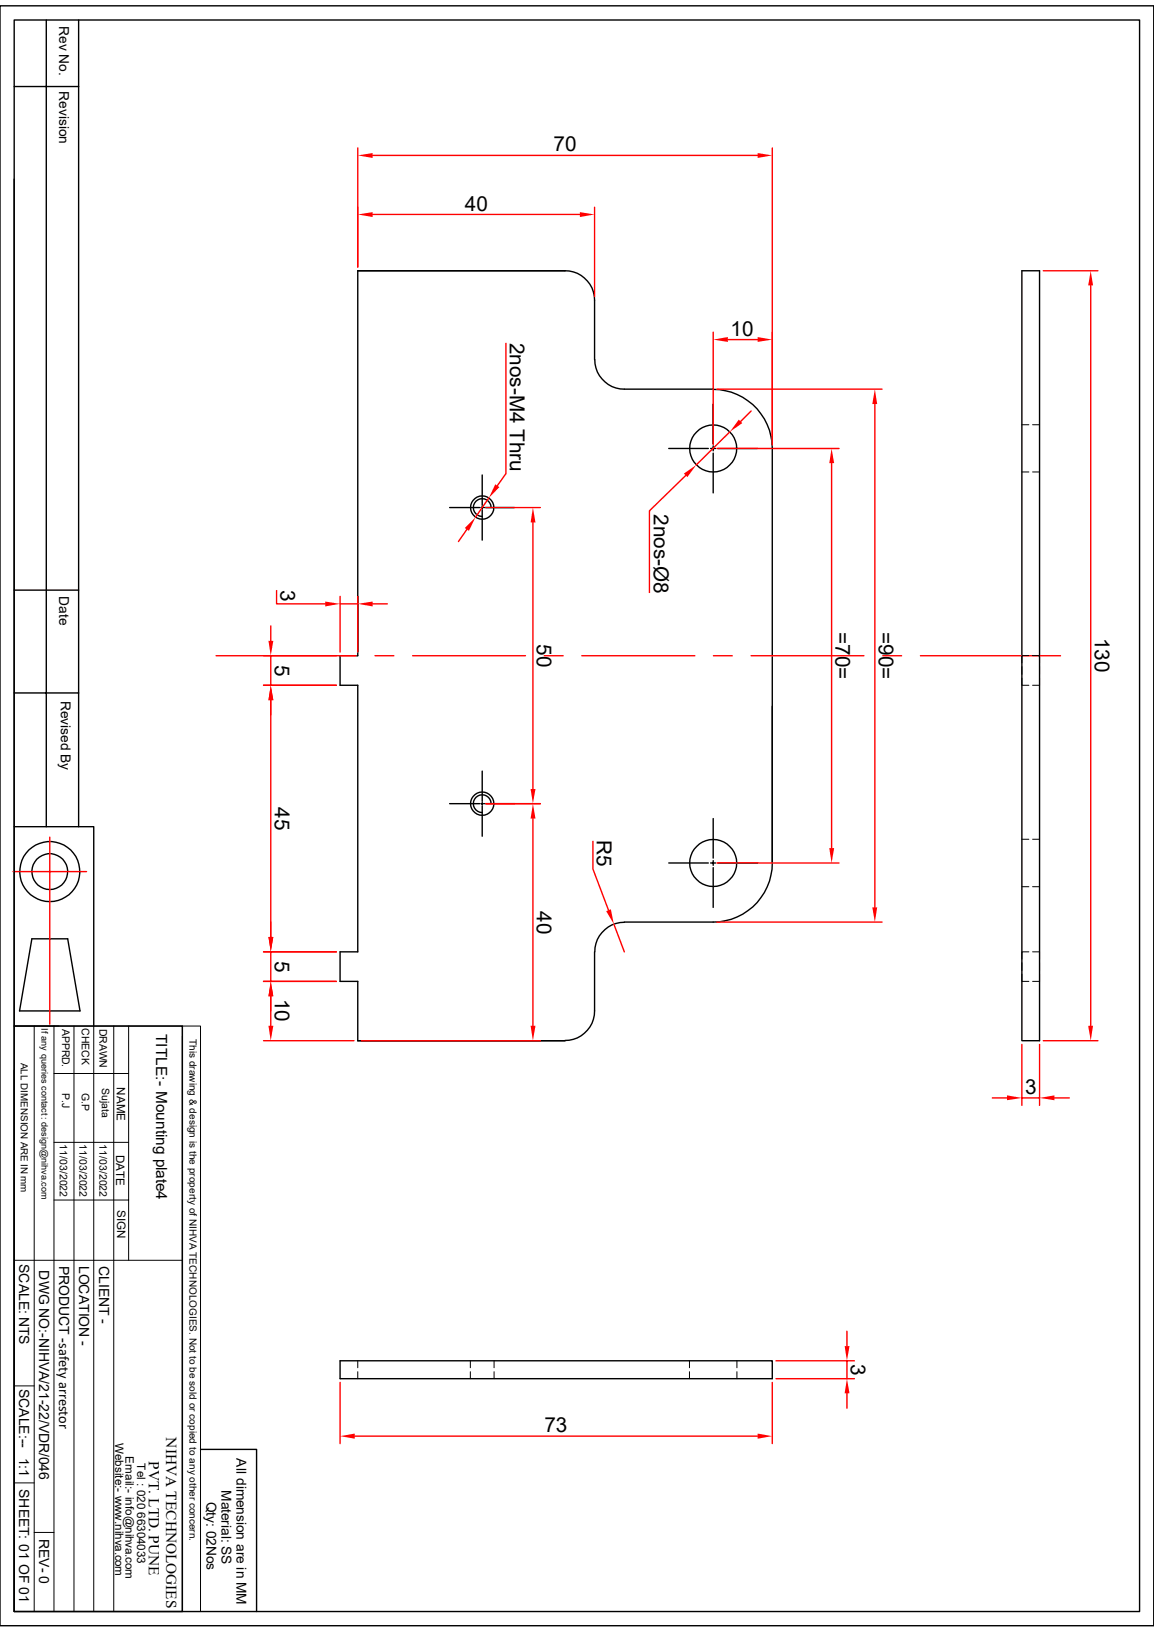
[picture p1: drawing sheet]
<svg xmlns="http://www.w3.org/2000/svg" width="210mm" height="297mm" viewBox="0 0 210 297" stroke-linecap="round" stroke-linejoin="round" font-family="sans-serif">
<g fill="none" stroke="#000" stroke-width=".25">
<path d="M0 1.1h210v294.8h-210zM2.6 3.6h204.8v289.7h-204.8zM2.6 15.7h11.7M8.4 3.6v146.9M14.3 3.6v146.9M2.6 32.6v117.9h14.5v36.2M186 49.3h3.2v140.1h-3.2zM108.2 65.4v-10.7a5.4 5.4 0 0 0-5.4-5.4h-37.7v70h-3.2v5.4h3.2v48.5h-3.2v5.4h3.2v10.8h37.7M108.2 65.4a5.4 5.4 0 0 0 5.4 5.4h16.2M129.8 73.5v7.2M129.8 70.9a10.7 10.7 0 0 1 10.7 10.7v75.5a10.7 10.7 0 0 1-10.7 10.7h-16.2M81.8 92.4h5.5"/>
<path d="M87.5 92.4h.5M87.8 86.4v5.5M87.8 92.2v.4M87.8 92.8v5.5M88.2 92.4h5.5M89.4 92.4a1.61 1.61 0 0 0-1.6-1.6 1.61 1.61 0 0 0-1.7 1.6 1.61 1.61 0 0 0 1.7 1.6M121.7 81.6h7.2M129.3 81.6h.9M129.8 81.2v.8M129.8 82.5v7.2M130.6 81.6h7.3M2.6 107.4h11.7"/>
<path d="M2.6 126.1h11.7M2.6 150.5v36.2M81.8 146.3h5.5M87.5 146.3h.5M87.8 140.3v5.5M87.8 146v.5M87.8 146.7v5.5M88.2 146.3h5.5M89.4 146.3a1.61 1.61 0 0 0-1.6-1.7 1.61 1.61 0 0 0-1.7 1.7 1.61 1.61 0 0 0 1.7 1.6M121.7 157.1h7.2M129.3 157.1h.9M129.8 149v7.2"/>
<path d="M129.8 156.6v.9M129.8 157.9v7.2M130.6 157.1h7.3M5.8 170.9h6.5l2.3 13.1h-11zM108.2 173.2v10.8a5.4 5.4 0 0 1-5.4 5.4M113.6 167.9a5.4 5.4 0 0 0-5.4 5.3M2.6 186.7h30.6v106.6h-30.6zM2.6 194.8v98.5M61.9 247.6h78.6v3.3h-78.6z"/>
<circle cx="87.8" cy="92.4" r="2.12"/>
<circle cx="129.8" cy="81.6" r="4.3"/>
<circle cx="9.1" cy="158.6" r="5.5"/>
<circle cx="9.1" cy="158.6" r="3.3"/>
<circle cx="87.8" cy="146.3" r="2.12"/>
<circle cx="129.8" cy="157.1" r="4.3"/>
</g>
<g fill="none" stroke="#000" stroke-width=".18">
<path d="M186 77.3h1.2M187.9 77.3h1.3M186 85.9h1.2M187.9 85.9h1.3M186 152.7h1.2M187.9 152.7h1.3M186 161.4h1.2M187.9 161.4h1.3M2.6 186.7h30.6M6.2 186.7v106.6M9.8 195.4h13.6M9.8 186.7v106.6"/>
<path d="M13.5 186.7v106.6M17.1 186.7v106.6M20.7 186.7v106.6M23.4 186.7v42.7M33.2 186.7h3.3v106.6h-3.3zM33.2 188.6v104.7M9.8 218.4h13.6M9.8 207.9h13.6M2.6 229.4h30.6M2.6 252.2h3.6M65.1 247.6v1.3M65.1 249.6v1.3"/>
<path d="M85.6 247.6v1.3M85.6 249.6v1.3M89.9 247.6v1.3M89.9 249.6v1.3M125.5 247.6v1.3M125.5 249.6v1.3M134.1 247.6v1.3M134.1 249.6v1.3M2.6 269.9h3.6M6.2 278.9h3.6"/>
</g>
<path d="M189.9 49.3h9.9M198.5 51.9v134.8M2.4 158.6h13.3M9.1 152.4v34M189.9 189.4h9.9" fill="none" stroke="#f00" stroke-width=".25"/>
<g fill="#f00">
<path d="M198.5 49.3l.4 2.6h-.9z"/>
<path d="M198 186.7h.9l-.4 2.7z"/>
</g>
<path d="M180.6 199.8h2.7M186 190.1v11.1M186 199.8h3.2M189.2 190.1v11.1M191.9 199.8h2.7" fill="none" stroke="#f00" stroke-width=".25"/>
<g fill="#f00">
<path d="M189.2 199.8l2.7-.5v.9z"/>
<path d="M183.3 199.3l2.7 .5-2.7 .4z"/>
</g>
<path d="M130.5 81.6h22.2M151.3 84.3v70M130.5 157.1h22.2" fill="none" stroke="#f00" stroke-width=".25"/>
<g fill="#f00">
<path d="M151.3 81.6l.5 2.7h-.9z"/>
<path d="M150.9 154.3h.9l-.5 2.8z"/>
</g>
<path d="M130.5 70.8h30M159.2 73.5v91.6M130.5 167.8h30" fill="none" stroke="#f00" stroke-width=".25"/>
<g fill="#f00">
<path d="M159.2 70.8l.4 2.7h-.9z"/>
<path d="M158.7 165.1h.9l-.4 2.7z"/>
</g>
<path d="M65.1 26.9v21.7M67.8 28.3h70.1M140.5 26.9v54" fill="none" stroke="#f00" stroke-width=".25"/>
<g fill="#f00">
<path d="M65.1 28.3l2.7-.4v.8z"/>
<path d="M137.9 27.9l2.6 .4-2.6 .4z"/>
</g>
<path d="M65.1 37.7v10.9M67.8 39h37.7M108.2 37.7v16.3" fill="none" stroke="#f00" stroke-width=".25"/>
<g fill="#f00">
<path d="M65.1 39l2.7-.4v.9z"/>
<path d="M105.5 38.6l2.7 .4-2.7 .5z"/>
</g>
<path d="M48 178.6h13.2M48 189.4h16.4M49.3 181.3v5.4" fill="none" stroke="#f00" stroke-width=".25"/>
<g fill="#f00">
<path d="M48.9 186.7h.8l-.4 2.7z"/>
<path d="M49.3 178.6l.4 2.7h-.8z"/>
</g>
<path d="M48 178.6h13.2M48 173.2h13.2M49.3 167.8v2.7M49.3 173.2v5.4M49.3 181.3v2.7" fill="none" stroke="#f00" stroke-width=".25"/>
<g fill="#f00">
<path d="M49.3 178.6l.4 2.7h-.8z"/>
<path d="M48.9 170.5h.8l-.4 2.7z"/>
</g>
<path d="M48 124.7h13.2M49.3 127.4v43.1M48 173.2h13.2" fill="none" stroke="#f00" stroke-width=".25"/>
<g fill="#f00">
<path d="M48.9 170.5h.8l-.4 2.7z"/>
<path d="M49.3 124.7l.4 2.7h-.8z"/>
</g>
<path d="M48 119.3h13.2M49.3 113.9v2.7M49.3 119.3v5.4M48 124.7h13.2M49.3 127.4v2.7" fill="none" stroke="#f00" stroke-width=".25"/>
<g fill="#f00">
<path d="M49.3 124.7l.4 2.7h-.8z"/>
<path d="M48.9 116.6h.8l-.4 2.7z"/>
</g>
<path d="M50.3 107.5v2.4h8.9M61.9 108.5v10.2M61.9 109.9h3.2M65.1 108.5v10.2M67.8 109.9h2.7" fill="none" stroke="#f00" stroke-width=".25"/>
<g fill="#f00">
<path d="M65.1 109.9l2.7-.4v.9z"/>
<path d="M59.2 109.5l2.7 .4-2.7 .5z"/>
</g>
<path d="M88.4 146.3h9.9M97 149v37.7M65.8 189.4h32.5" fill="none" stroke="#f00" stroke-width=".25"/>
<g fill="#f00">
<path d="M96.6 186.7h.9l-.5 2.7z"/>
<path d="M97 146.3l.5 2.7h-.9z"/>
</g>
<path d="M88.4 92.4h9.9M97 95.1v48.5M88.4 146.3h9.9" fill="none" stroke="#f00" stroke-width=".25"/>
<g fill="#f00">
<path d="M96.6 143.6h.9l-.5 2.7z"/>
<path d="M97 92.4l.5 2.7h-.9z"/>
</g>
<path d="M132.8 78.6l-6.1 6M136.7 74.8l-1.9 1.9M124.8 86.5l-6.6 6.5v14.8" fill="none" stroke="#f00" stroke-width=".25"/>
<g fill="#f00">
<path d="M134.5 76.4l.6 .6-2.3 1.6z"/>
<path d="M124.5 86.2l2.2-1.6-1.6 2.2z"/>
</g>
<path d="M92.1 62.5v23.7l-1.6 2.2M85 96.4l-1.6 2.2M89 90.6l-2.5 3.5" fill="none" stroke="#f00" stroke-width=".25"/>
<g fill="#f00">
<path d="M86.5 94.1l-1.2 2.5-.7-.5z"/>
<path d="M90.1 88.1l.8 .5-1.9 2z"/>
</g>
<path d="M141.2 247.7h14.3M141.2 250.9h14.3M154.1 242.3v2.7M154.1 247.7v3.2M154.1 253.6v2.7" fill="none" stroke="#f00" stroke-width=".25"/>
<g fill="#f00">
<path d="M153.7 245h.9l-.5 2.6z"/>
<path d="M154.1 250.9l.5 2.7h-.9z"/>
</g>
<path d="M61.9 251.6v11.1M140.5 251.6v11.1M64.6 261.4h73.3" fill="none" stroke="#f00" stroke-width=".25"/>
<g fill="#f00">
<path d="M137.9 260.9l2.6 .5-2.6 .4z"/>
<path d="M61.9 261.4l2.7-.5v.9z"/>
</g>
<path d="M107.9 153.1v5.1l2.8 7.5M111.7 168.2l1.9 5" fill="none" stroke="#f00" stroke-width=".25"/>
<path d="M110.3 165.8l.9-.3 .5 2.7z" fill="#f00"/>
<path d="M129.8 60.5v20.4M132.5 61.8h5.4M140.5 60.5v20.4M39.3 119.3h25.5M68.2 119.3h3.5M75.1 119.3h20.5M99.1 119.3h3.4M105.9 119.3h20.5M129.8 119.3h3.5M136.7 119.3h20.5M160.7 119.3h3.4M167.5 119.3h25.5" fill="none" stroke="#f00" stroke-width=".25"/>
<g fill="#f00">
<path d="M129.8 61.8l2.7-.5v.9z"/>
<path d="M137.9 61.3l2.6 .5-2.6 .4z"/>
</g>
<path d="M36.5 263.8h10.2v29.5" fill="none" stroke="#000" stroke-width=".25"/>
<path d="M187.2 119.3h-1.2v1.3M187.9 119.3h1.3v1.3M186 123.4v1.3h1.2M186 121.3v1.4M189.2 123.4v1.3h-1.3M189.2 121.3v1.4M186 177.3v1.3h1.2M186 175.2v1.4M187.2 173.2h-1.2v1.3M187.9 173.2h1.3v1.3M189.2 175.2v1.4M189.2 177.3v1.3h-1.3" fill="none" stroke="#000" stroke-width=".18"/>
<g font-size="3.8">
<text x="100.8" y="27.6">70</text>
<text x="84.6" y="38.3">40</text>
<text x="92.8" y="62.4" transform="rotate(90 92.8 62.4)">2nos-M4 Thru</text>
<text x="133" y="61.1">10</text>
<text x="119" y="93.6" transform="rotate(90 119 93.6)">2nos-Ø8</text>
<text x="51.1" y="107.3" transform="rotate(90 51.1 107.3)">3</text>
<text x="97.7" y="117.3" transform="rotate(90 97.7 117.3)">50</text>
<text x="152.1" y="115" transform="rotate(90 152.1 115)">=70=</text>
<text x="159.9" y="115" transform="rotate(90 159.9 115)">=90=</text>
<text x="199.2" y="116.1" transform="rotate(90 199.2 116.1)">130</text>
<text x="50" y="121" transform="rotate(90 50 121)">5</text>
<text x="50" y="146.9" transform="rotate(90 50 146.9)">45</text>
<text x="108.6" y="152.8" transform="rotate(90 108.6 152.8)">R5</text>
<text x="97.7" y="165.8" transform="rotate(90 97.7 165.8)">40</text>
<text x="50" y="174.9" transform="rotate(90 50 174.9)">5</text>
<text x="50" y="181.8" transform="rotate(90 50 181.8)">10</text>
<text x="186.6" y="199.1">3</text>
<text x="154.9" y="248.2" transform="rotate(90 154.9 248.2)">3</text>
<text x="99.1" y="260.6">73</text>
</g>
<g font-size="2.8">
<text x="28.4" y="188.2" transform="rotate(90 28.4 188.2)">TITLE:- Mounting plate4</text>
<text x="30.3" y="261.6" transform="rotate(90 30.3 261.6)">NIHVA TECHNOLOGIES</text>
<text x="27.1" y="265.9" transform="rotate(90 27.1 265.9)">PVT. LTD. PUNE</text>
</g>
<g font-size="2.5">
<text x="10.8" y="4.7" transform="rotate(90 10.8 4.7)">Rev No.</text>
<text x="10.8" y="16.6" transform="rotate(90 10.8 16.6)">Revision</text>
<text x="10.8" y="108.5" transform="rotate(90 10.8 108.5)">Date</text>
<text x="11" y="127.5" transform="rotate(90 11 127.5)">Revised By</text>
<text x="3.5" y="230" transform="rotate(90 3.5 230)">SCALE: NTS</text>
<text x="7.2" y="231.2" transform="rotate(90 7.2 231.2)">DWG NO:-NIHVA/21-22/VDR/046</text>
<text x="10.8" y="230.3" transform="rotate(90 10.8 230.3)">PRODUCT -safety arrestor</text>
<text x="14.4" y="230.3" transform="rotate(90 14.4 230.3)">LOCATION -</text>
<text x="18" y="230.4" transform="rotate(90 18 230.4)">CLIENT -</text>
<text x="3.5" y="252.7" transform="rotate(90 3.5 252.7)">SCALE:--</text>
<text x="3.5" y="265.3" transform="rotate(90 3.5 265.3)">1:1</text>
<text x="43.1" y="265.4" transform="rotate(90 43.1 265.4)">All dimension are in MM</text>
<text x="3.5" y="271" transform="rotate(90 3.5 271)">SHEET: 01 OF 01</text>
<text x="37.6" y="273.3" transform="rotate(90 37.6 273.3)">Qty: 02Nos</text>
<text x="40.3" y="271.2" transform="rotate(90 40.3 271.2)">Material: SS</text>
<text x="7.2" y="280" transform="rotate(90 7.2 280)">REV- 0</text>
</g>
<g font-size="2.1">
<text x="21.3" y="197.9" transform="rotate(90 21.3 197.9)">NAME</text>
<text x="21.1" y="210.1" transform="rotate(90 21.1 210.1)">DATE</text>
<text x="21.3" y="220.2" transform="rotate(90 21.3 220.2)">SIGN</text>
<text x="21" y="262.6" transform="rotate(90 21 262.6)">Website:- www.nihva.com</text>
<text x="22.9" y="265" transform="rotate(90 22.9 265)">Email:- info@nihva.com</text>
<text x="25" y="266.3" transform="rotate(90 25 266.3)">Tel : 020 66304033</text>
</g>
<g font-size="1.9">
<text x="11.3" y="187.2" transform="rotate(90 11.3 187.2)">APPRD.</text>
<text x="14.9" y="187.1" transform="rotate(90 14.9 187.1)">CHECK</text>
<text x="18.1" y="187.2" transform="rotate(90 18.1 187.2)">DRAWN</text>
<text x="18.5" y="198" transform="rotate(90 18.5 198)">Sujata</text>
<text x="11.3" y="198.9" transform="rotate(90 11.3 198.9)">P.J</text>
<text x="14.9" y="199" transform="rotate(90 14.9 199)">G.P</text>
<text x="10.9" y="208.3" transform="rotate(90 10.9 208.3)">11/03/2022</text>
<text x="14.5" y="208.3" transform="rotate(90 14.5 208.3)">11/03/2022</text>
<text x="18.1" y="208.3" transform="rotate(90 18.1 208.3)">11/03/2022</text>
</g>
<g font-size="1.8">
<text x="34.5" y="189.1" transform="rotate(90 34.5 189.1)">This drawing &amp; design is the property of NIHVA TECHNOLOGIES. Not to be sold or copied to any other concern.</text>
<text x="3.8" y="193.4" transform="rotate(90 3.8 193.4)">ALL DIMENSION ARE IN mm</text>
</g>
<text font-size="1.7" x="7.5" y="187.2" transform="rotate(90 7.5 187.2)">If any queries contact : design@nihva.com</text>
</svg>
